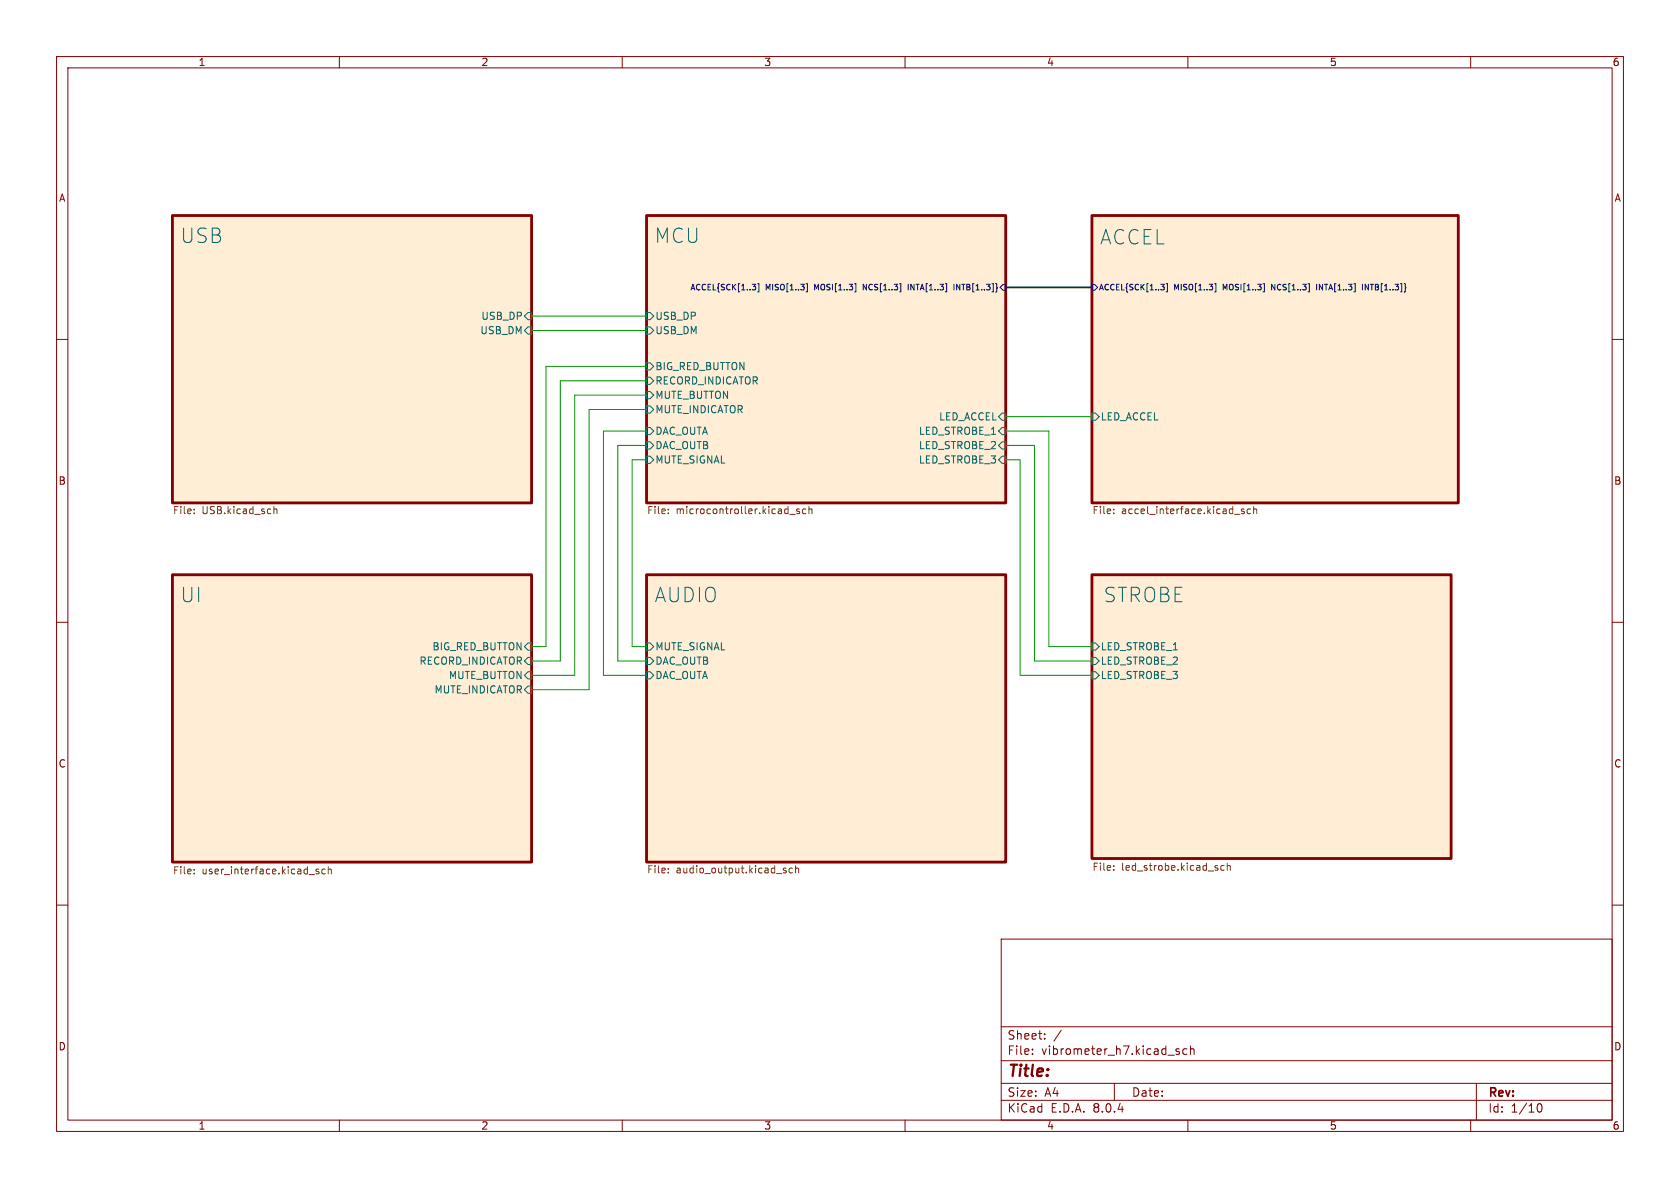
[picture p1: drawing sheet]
(kicad_sch
 (version 20231120)
 (generator "eeschema")
 (generator_version "8.0")
 (paper "A4")
 (lib_symbols)
 (wire
  (pts (xy 185.42 114.3) (xy 193.04 114.3))
  (stroke (width 0) (type default)))
 (wire
  (pts (xy 93.98 121.92) (xy 104.14 121.92))
  (stroke (width 0) (type default)))
 (wire
  (pts (xy 93.98 116.84) (xy 99.06 116.84))
  (stroke (width 0) (type default)))
 (wire
  (pts (xy 182.88 78.74) (xy 182.88 116.84))
  (stroke (width 0) (type default)))
 (wire
  (pts (xy 93.98 58.42) (xy 114.3 58.42))
  (stroke (width 0) (type default)))
 (wire
  (pts (xy 99.06 67.31) (xy 114.3 67.31))
  (stroke (width 0) (type default)))
 (wire
  (pts (xy 109.22 78.74) (xy 109.22 116.84))
  (stroke (width 0) (type default)))
 (wire
  (pts (xy 104.14 72.39) (xy 114.3 72.39))
  (stroke (width 0) (type default)))
 (wire
  (pts (xy 114.3 76.2) (xy 106.68 76.2))
  (stroke (width 0) (type default)))
 (wire
  (pts (xy 109.22 116.84) (xy 114.3 116.84))
  (stroke (width 0) (type default)))
 (wire
  (pts (xy 177.8 73.66) (xy 193.04 73.66))
  (stroke (width 0) (type default)))
 (wire
  (pts (xy 96.52 64.77) (xy 96.52 114.3))
  (stroke (width 0) (type default)))
 (wire
  (pts (xy 111.76 114.3) (xy 114.3 114.3))
  (stroke (width 0) (type default)))
 (wire
  (pts (xy 177.8 81.28) (xy 180.34 81.28))
  (stroke (width 0) (type default)))
 (wire
  (pts (xy 101.6 69.85) (xy 114.3 69.85))
  (stroke (width 0) (type default)))
 (wire
  (pts (xy 101.6 119.38) (xy 93.98 119.38))
  (stroke (width 0) (type default)))
 (wire
  (pts (xy 96.52 114.3) (xy 93.98 114.3))
  (stroke (width 0) (type default)))
 (wire
  (pts (xy 114.3 64.77) (xy 96.52 64.77))
  (stroke (width 0) (type default)))
 (bus
  (pts (xy 177.8 50.8) (xy 193.04 50.8))
  (stroke (width 0) (type default)))
 (wire
  (pts (xy 185.42 76.2) (xy 185.42 114.3))
  (stroke (width 0) (type default)))
 (wire
  (pts (xy 177.8 76.2) (xy 185.42 76.2))
  (stroke (width 0) (type default)))
 (wire
  (pts (xy 104.14 121.92) (xy 104.14 72.39))
  (stroke (width 0) (type default)))
 (wire
  (pts (xy 99.06 116.84) (xy 99.06 67.31))
  (stroke (width 0) (type default)))
 (wire
  (pts (xy 106.68 76.2) (xy 106.68 119.38))
  (stroke (width 0) (type default)))
 (wire
  (pts (xy 182.88 116.84) (xy 193.04 116.84))
  (stroke (width 0) (type default)))
 (wire
  (pts (xy 93.98 55.88) (xy 114.3 55.88))
  (stroke (width 0) (type default)))
 (wire
  (pts (xy 177.8 78.74) (xy 182.88 78.74))
  (stroke (width 0) (type default)))
 (wire
  (pts (xy 180.34 119.38) (xy 193.04 119.38))
  (stroke (width 0) (type default)))
 (wire
  (pts (xy 114.3 78.74) (xy 109.22 78.74))
  (stroke (width 0) (type default)))
 (wire
  (pts (xy 114.3 81.28) (xy 111.76 81.28))
  (stroke (width 0) (type default)))
 (wire
  (pts (xy 180.34 81.28) (xy 180.34 119.38))
  (stroke (width 0) (type default)))
 (wire
  (pts (xy 106.68 119.38) (xy 114.3 119.38))
  (stroke (width 0) (type default)))
 (wire
  (pts (xy 101.6 69.85) (xy 101.6 119.38))
  (stroke (width 0) (type default)))
 (wire
  (pts (xy 111.76 81.28) (xy 111.76 114.3))
  (stroke (width 0) (type default)))
 (sheet
  (at 114.3 38.1)
  (size 63.5 50.8)
  (stroke (width 0.5) (type solid))
  (fill (color 255 220 173 0.5020))
  (property "Sheetname" "MCU" (at 115.57 43.18 0) (effects (font (size 2.54 2.54)) (justify left bottom)))
  (property "Sheetfile" "microcontroller.kicad_sch" (at 114.3 89.4846 0) (effects (font (size 1.27 1.27)) (justify left top)))
  (pin "ACCEL{SCK[1..3] MISO[1..3] MOSI[1..3] NCS[1..3] INTA[1..3] INTB[1..3]}"
   input (at 177.8 50.8 0) (effects (font (size 1 1)) (justify right)))
  (pin "USB_DM" input (at 114.3 58.42 180) (effects (font (size 1.27 1.27)) (justify left)))
  (pin "USB_DP" input (at 114.3 55.88 180) (effects (font (size 1.27 1.27)) (justify left)))
  (pin "BIG_RED_BUTTON" input (at 114.3 64.77 180) (effects (font (size 1.27 1.27)) (justify left)))
  (pin "DAC_OUTA" input (at 114.3 76.2 180) (effects (font (size 1.27 1.27)) (justify left)))
  (pin "DAC_OUTB" input (at 114.3 78.74 180) (effects (font (size 1.27 1.27)) (justify left)))
  (pin "MUTE_BUTTON" input (at 114.3 69.85 180) (effects (font (size 1.27 1.27)) (justify left)))
  (pin "LED_ACCEL" input (at 177.8 73.66 0) (effects (font (size 1.27 1.27)) (justify right)))
  (pin "MUTE_SIGNAL" input (at 114.3 81.28 180) (effects (font (size 1.27 1.27)) (justify left)))
  (pin "LED_STROBE_2" input (at 177.8 78.74 0) (effects (font (size 1.27 1.27)) (justify right)))
  (pin "LED_STROBE_1" input (at 177.8 76.2 0) (effects (font (size 1.27 1.27)) (justify right)))
  (pin "LED_STROBE_3" input (at 177.8 81.28 0) (effects (font (size 1.27 1.27)) (justify right)))
  (pin "MUTE_INDICATOR" input (at 114.3 72.39 180) (effects (font (size 1.27 1.27)) (justify left)))
  (pin "RECORD_INDICATOR" input (at 114.3 67.31 180) (effects (font (size 1.27 1.27)) (justify left))))
 (sheet
  (at 30.48 101.6)
  (size 63.5 50.8)
  (stroke (width 0.5) (type solid))
  (fill (color 255 220 173 0.5020))
  (property "Sheetname" "UI" (at 31.75 106.68 0) (effects (font (size 2.54 2.54)) (justify left bottom)))
  (property "Sheetfile" "user_interface.kicad_sch" (at 30.48 153.1584 0) (effects (font (size 1.27 1.27)) (justify left top)))
  (pin "BIG_RED_BUTTON" input (at 93.98 114.3 0) (effects (font (size 1.27 1.27)) (justify right)))
  (pin "MUTE_BUTTON" input (at 93.98 119.38 0) (effects (font (size 1.27 1.27)) (justify right)))
  (pin "MUTE_INDICATOR" input (at 93.98 121.92 0) (effects (font (size 1.27 1.27)) (justify right)))
  (pin "RECORD_INDICATOR" input (at 93.98 116.84 0) (effects (font (size 1.27 1.27)) (justify right))))
 (sheet
  (at 30.48 38.1)
  (size 63.5 50.8)
  (stroke (width 0.5) (type solid))
  (fill (color 255 220 173 0.5000))
  (property "Sheetname" "USB" (at 31.75 43.18 0) (effects (font (size 2.54 2.54)) (justify left bottom)))
  (property "Sheetfile" "USB.kicad_sch" (at 30.48 89.4846 0) (effects (font (size 1.27 1.27)) (justify left top)))
  (pin "USB_DM" input (at 93.98 58.42 0) (effects (font (size 1.27 1.27)) (justify right)))
  (pin "USB_DP" input (at 93.98 55.88 0) (effects (font (size 1.27 1.27)) (justify right))))
 (sheet
  (at 193.04 101.6)
  (size 63.5 50.165)
  (stroke (width 0.5) (type solid))
  (fill (color 255 220 173 0.5020))
  (property "Sheetname" "STROBE" (at 194.945 106.68 0) (effects (font (size 2.54 2.54)) (justify left bottom)))
  (property "Sheetfile" "led_strobe.kicad_sch" (at 193.04 152.5234 0) (effects (font (size 1.27 1.27)) (justify left top)))
  (property "Field2" "" (at 193.04 101.6 0) (effects (font (size 1.27 1.27)) (hide yes)))
  (pin "LED_STROBE_3" input (at 193.04 119.38 180) (effects (font (size 1.27 1.27)) (justify left)))
  (pin "LED_STROBE_1" input (at 193.04 114.3 180) (effects (font (size 1.27 1.27)) (justify left)))
  (pin "LED_STROBE_2" input (at 193.04 116.84 180) (effects (font (size 1.27 1.27)) (justify left))))
 (sheet
  (at 193.04 38.1)
  (size 64.77 50.8)
  (stroke (width 0.5) (type solid))
  (fill (color 255 220 173 0.5020))
  (property "Sheetname" "ACCEL" (at 194.31 43.434 0) (effects (font (size 2.54 2.54)) (justify left bottom)))
  (property "Sheetfile" "accel_interface.kicad_sch" (at 193.04 89.4846 0) (effects (font (size 1.27 1.27)) (justify left top)))
  (pin "ACCEL{SCK[1..3] MISO[1..3] MOSI[1..3] NCS[1..3] INTA[1..3] INTB[1..3]}"
   input (at 193.04 50.8 180) (effects (font (size 1 1)) (justify left)))
  (pin "LED_ACCEL" input (at 193.04 73.66 180) (effects (font (size 1.27 1.27)) (justify left))))
 (sheet
  (at 114.3 101.6)
  (size 63.5 50.8)
  (stroke (width 0.5) (type solid))
  (fill (color 255 220 173 0.5020))
  (property "Sheetname" "AUDIO" (at 115.57 106.68 0) (effects (font (size 2.54 2.54)) (justify left bottom)))
  (property "Sheetfile" "audio_output.kicad_sch" (at 114.3 152.9846 0) (effects (font (size 1.27 1.27)) (justify left top)))
  (pin "DAC_OUTB" input (at 114.3 116.84 180) (effects (font (size 1.27 1.27)) (justify left)))
  (pin "DAC_OUTA" input (at 114.3 119.38 180) (effects (font (size 1.27 1.27)) (justify left)))
  (pin "MUTE_SIGNAL" input (at 114.3 114.3 180) (effects (font (size 1.27 1.27)) (justify left))))
 (sheet_instances
  (path ""
   (page "1"))))
